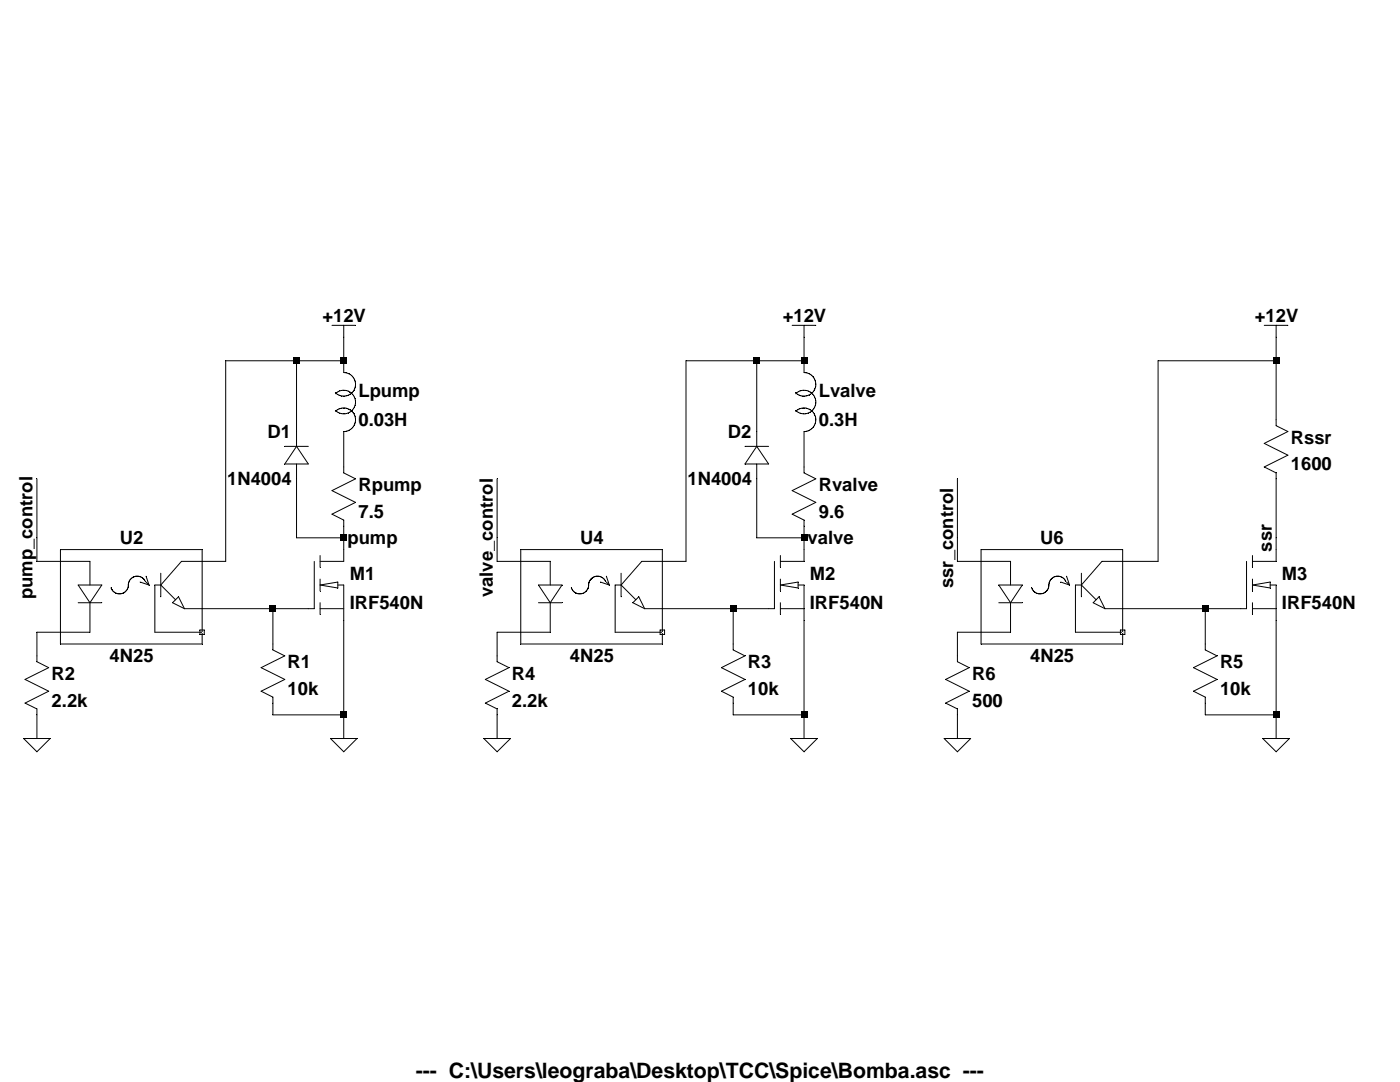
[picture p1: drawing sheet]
<svg xmlns="http://www.w3.org/2000/svg" width="279mm" height="216mm" viewBox="0 0 279 216" stroke-linecap="round" stroke-linejoin="round" font-family="sans-serif">
<path d="M68.6 116.7v7.1" fill="none" stroke="#000" stroke-width=".2"/>
<path d="M63.9 121.5h4.7" fill="none" stroke="#000" stroke-width=".2"/>
<path d="M67.4 116.7h1.2" fill="none" stroke="#000" stroke-width=".2"/>
<path d="M67.4 116.1l-3.5 .6" fill="none" stroke="#000" stroke-width=".2"/>
<path d="M63.9 116.7l3.5 .6" fill="none" stroke="#000" stroke-width=".2"/>
<path d="M67.4 116.1v1.2" fill="none" stroke="#000" stroke-width=".2"/>
<path d="M63.9 110.8v2.4" fill="none" stroke="#000" stroke-width=".2"/>
<path d="M63.9 115.5v2.4" fill="none" stroke="#000" stroke-width=".2"/>
<path d="M63.9 120.3v2.3" fill="none" stroke="#000" stroke-width=".2"/>
<path d="M61.5 121.5h1.2" fill="none" stroke="#000" stroke-width=".2"/>
<path d="M62.7 112v9.5" fill="none" stroke="#000" stroke-width=".2"/>
<path d="M63.9 112h4.7" fill="none" stroke="#000" stroke-width=".2"/>
<path d="M68.6 109.7v2.3" fill="none" stroke="#000" stroke-width=".2"/>
<path d="M66.3 64.9h4.7M66.9 78.6a2.35 2.35 0 0 1 3.4 0 2.35 2.35 0 0 1 0 3.3 2.35 2.35 0 0 1-3.4 0M68.6 64.9v2.4M68.6 74.3a2.36 2.36 0 0 1 2.2 3.3 2.36 2.36 0 0 1-3.9 .8M56.8 89.1h4.7M59.2 86.1v3M59.2 92.6v2.9M59.2 89.1l2.3 3.5h-4.7zM66.9 82.1a2.36 2.36 0 0 1 3.9 .7 2.36 2.36 0 0 1-2.2 3.3M68.6 93.2v1.2l2.4 1.1-4.7 2.4 4.7 2.3-4.7 2.4 2.3 1.2v1.2M54.5 128.5v1.2l2.3 1.2-4.7 2.3 4.7 2.4-4.7 2.3 2.4 1.2v1.2" fill="none" stroke="#000" stroke-width=".2"/>
<path d="M12.1 109.7h28.2v18.8h-28.2z" fill="#fff"/>
<g fill="none" stroke="#000" stroke-width=".2">
<path d="M12.1 109.7h28.2v18.8h-28.2zM12.1 112h5.8v4.7M15.6 116.7h4.7l-2.4 3.6zM28 116.1l1.7 .6M29 116l-.1-.2a1.8 1.8 0 0 0-2.2-.7 1.8 1.8 0 0 0-1.1 2 1.78 1.78 0 0 1-1.6 1.4 1.78 1.78 0 0 1-1.8-1.2M29.1 116.1l.6 .6M29.1 115l.6 1.7M32.1 116.7h-1.2v9.5h9.4M32.1 116.7l2.9 3M32.1 114.4v4.7M40.3 112h-4.1l-4.1 4.7M15.6 120.3h4.7"/>
<path d="M17.9 120.3v5.9h-5.8M34.4 120.3l1.2-1.2 1.2 2.4zM36.8 121.5h3.5M39.9 125.7h.9v.9h-.9z"/>
</g>
<g fill="none" stroke="#000" stroke-width=".2">
<path d="M158.1 64.9h4.7M158.8 78.6a2.35 2.35 0 0 1 3.3 0 2.35 2.35 0 0 1 0 3.3 2.35 2.35 0 0 1-3.3 0M160.5 64.9v2.4M160.5 74.3a2.35 2.35 0 0 1 2.1 3.3 2.35 2.35 0 0 1-3.8 .8M148.7 89.1h4.7M151 89.1l2.4 3.5h-4.7zM151 86.1v3M151 92.6v2.9M158.8 82.1a2.35 2.35 0 0 1 3.8 .8 2.35 2.35 0 0 1-2.1 3.2M160.5 93.2v1.2l2.3 1.1-4.7 2.4 4.7 2.3-4.7 2.4 2.4 1.2v1.2M154.6 112v9.5h-1.2M155.7 116.7l3.6-.6v1.2z"/>
<path d="M155.7 110.8v2.4M155.7 115.5v2.4M159.3 116.7h1.2v7.1M160.5 109.7v2.3h-4.8M7.4 130.9v1.1l2.3 1.2-4.7 2.4 4.7 2.3-4.7 2.4 2.4 1.2v1.1M146.3 128.5v1.2l2.4 1.2-4.7 2.3 4.7 2.4-4.7 2.3 2.3 1.2v1.2M155.7 121.5h4.8M155.7 120.3v2.3"/>
</g>
<path d="M103.9 109.7h28.3v18.8h-28.3z" fill="#fff"/>
<g fill="none" stroke="#000" stroke-width=".2">
<path d="M103.9 109.7h28.3v18.8h-28.3zM103.9 112h5.9v4.7M107.5 116.7h4.7l-2.4 3.6zM119.8 116.1l1.8 .6M120.8 116l-.6-.7a1.81 1.81 0 0 0-1.9 0 1.81 1.81 0 0 0-.8 1.8 1.78 1.78 0 0 1-1.7 1.4 1.78 1.78 0 0 1-1.8-1.2M121 116.1l.6 .6M121 115l.6 1.7M124 116.7h-1.2v9.5h9.4M124 116.7l2.9 3M124 114.4v4.7M132.2 112h-4.1l-4.1 4.7M107.5 120.3h4.7"/>
<path d="M109.8 120.3v5.9h-5.9M126.3 120.3l1.2-1.2 1.2 2.4zM128.7 121.5h3.5M131.7 125.7h.9v.9h-.9z"/>
</g>
<path d="M99.2 130.9v1.1l2.4 1.2-4.7 2.4 4.7 2.3-4.7 2.4 2.3 1.2v1.1" fill="none" stroke="#000" stroke-width=".2"/>
<path d="M195.8 109.7h28.2v18.8h-28.2z" fill="#fff"/>
<g fill="none" stroke="#000" stroke-width=".2">
<path d="M195.8 109.7h28.2v18.8h-28.2zM195.8 112h5.9v4.7M199.3 116.7h4.7l-2.3 3.6zM211.7 116.1l1.7 .6M212.7 116a1.81 1.81 0 0 0-2.2-.9 1.81 1.81 0 0 0-1.2 2 1.76 1.76 0 0 1-1.6 1.4 1.76 1.76 0 0 1-1.8-1.2M212.9 115l.5 1.7M212.9 116.1l.5 .6M215.8 116.7h-1.2v9.5h9.4M215.8 116.7l3 3M215.8 114.4v4.7M219.3 119.1l1.2 2.4-2.3-1.2zM224 112h-4.1l-4.1 4.7"/>
<path d="M199.3 120.3h4.7M201.7 120.3v5.9h-5.9M220.5 121.5h3.5M223.6 125.7h.9v.9h-.9z"/>
</g>
<g fill="none" stroke="#000" stroke-width=".2">
<path d="M59.2 72v14.1M68.6 72h-23.6v40h-4.7M68.6 67.3v7M151 72v14.1M160.5 72h-23.6v40h-4.7M160.5 67.3v7M252.3 64.9h4.7M254.7 64.9v20l2.3 1.2-4.7 2.4 4.7 2.3-4.7 2.4 2.4 1.2v17.6h-4.7M254.7 72h-23.6v40h-7.1M7.4 95.5v16.5h4.7M59.2 95.5v11.8h9.4M68.6 86.1v7.1"/>
<path d="M99.2 95.5v16.5h4.7M151 95.5v11.8h9.5M160.5 86.1v7.1M191.1 95.5v16.5h4.7M68.6 105v4.7M160.5 105v4.7M248.8 112v9.5h-24.8M250 116.7l3.5-.6v1.2zM250 110.8v2.4M250 115.5v2.4M253.5 116.7h1.2v30.7M12.1 126.2h-4.7v4.7"/>
<path d="M40.3 121.5h21.2M54.5 121.5v7M68.6 123.8v23.6M103.9 126.2h-4.7v4.7M132.2 121.5h21.2M146.3 121.5v7M160.5 123.8v23.6M195.8 126.2h-4.7v5.8l2.3 1.2-4.7 2.4 4.7 2.3-4.7 2.4 2.4 1.2v5.9M240.5 121.5v8.2l2.4 1.2-4.7 2.3 4.7 2.4-4.7 2.3 2.3 1.2v3.5h14.2M250 121.5h4.7M250 120.3v2.3M4.7 147.4h5.3l-2.6 2.6z"/>
<path d="M7.4 142.6v4.8M54.5 140.3v2.3h14.1M66 147.4h5.2l-2.6 2.6zM96.6 147.4h5.3l-2.7 2.6zM99.2 142.6v4.8M146.3 140.3v2.3h14.2M157.8 147.4h5.3l-2.6 2.6zM188.4 147.4h5.3l-2.6 2.6zM252 147.4h5.3l-2.6 2.6z"/>
</g>
<g fill="#000">
<path d="M58.6 71.4h1.2v1.2h-1.2zM68 71.4h1.2v1.2h-1.2zM150.4 71.4h1.2v1.2h-1.2zM159.9 71.4h1.2v1.2h-1.2zM254.1 71.4h1.2v1.2h-1.2zM68 106.7h1.2v1.2h-1.2zM159.9 106.7h1.2v1.2h-1.2zM53.9 120.9h1.2v1.2h-1.2zM145.7 120.9h1.2v1.2h-1.2zM239.9 120.9h1.3v1.2h-1.3zM68 142h1.2v1.3h-1.2zM159.9 142h1.2v1.3h-1.2z"/>
<path d="M254.1 142h1.2v1.3h-1.2z"/>
</g>
<text font-size="4.2" x="83" y="215.1">--- C:\Users\leograba\Desktop\TCC\Spice\Bomba.asc ---</text>
<g font-size="3.7">
<text x="64.3" y="64.2">+12V</text>
<text x="156.2" y="64.2">+12V</text>
<text x="250.4" y="64.2">+12V</text>
<text x="71.5" y="79.2">Lpump</text>
<text x="163.4" y="79.2">Lvalve</text>
<text x="53.4" y="87.4">D1</text>
<text x="71.5" y="85">0.03H</text>
<text x="145.2" y="87.4">D2</text>
<text x="163.4" y="85">0.3H</text>
<text x="257.6" y="88.6">Rssr</text>
<text x="257.6" y="93.9">1600</text>
<text x="45.3" y="96.8">1N4004</text>
<text x="71.5" y="98">Rpump</text>
<text x="137.2" y="96.8">1N4004</text>
<text x="163.4" y="98">Rvalve</text>
<text x="71.5" y="103.3">7.5</text>
<text x="163.4" y="103.3">9.6</text>
<text x="23.9" y="108.6">U2</text>
<text x="69.3" y="108.6">pump</text>
<text x="115.8" y="108.6">U4</text>
<text x="161.2" y="108.6">valve</text>
<text x="207.6" y="108.6">U6</text>
<text x="253.8" y="110.1" transform="rotate(-90 253.8 110.1)">ssr</text>
<text x="6.5" y="119.6" transform="rotate(-90 6.5 119.6)">pump_control</text>
<text x="69.8" y="115.7">M1</text>
<text x="98.4" y="119.2" transform="rotate(-90 98.4 119.2)">valve_control</text>
<text x="161.6" y="115.7">M2</text>
<text x="190.2" y="117.3" transform="rotate(-90 190.2 117.3)">ssr_control</text>
<text x="255.8" y="115.7">M3</text>
<text x="69.8" y="121.6">IRF540N</text>
<text x="161.6" y="121.6">IRF540N</text>
<text x="255.8" y="121.6">IRF540N</text>
<text x="10.3" y="135.7">R2</text>
<text x="21.9" y="132.2">4N25</text>
<text x="57.4" y="133.3">R1</text>
<text x="102.2" y="135.7">R4</text>
<text x="113.7" y="132.2">4N25</text>
<text x="149.3" y="133.3">R3</text>
<text x="194" y="135.7">R6</text>
<text x="205.6" y="132.2">4N25</text>
<text x="243.5" y="133.3">R5</text>
<text x="10.3" y="141">2.2k</text>
<text x="57.4" y="138.6">10k</text>
<text x="102.2" y="141">2.2k</text>
<text x="149.3" y="138.6">10k</text>
<text x="194" y="141">500</text>
<text x="243.5" y="138.6">10k</text>
</g>
</svg>
